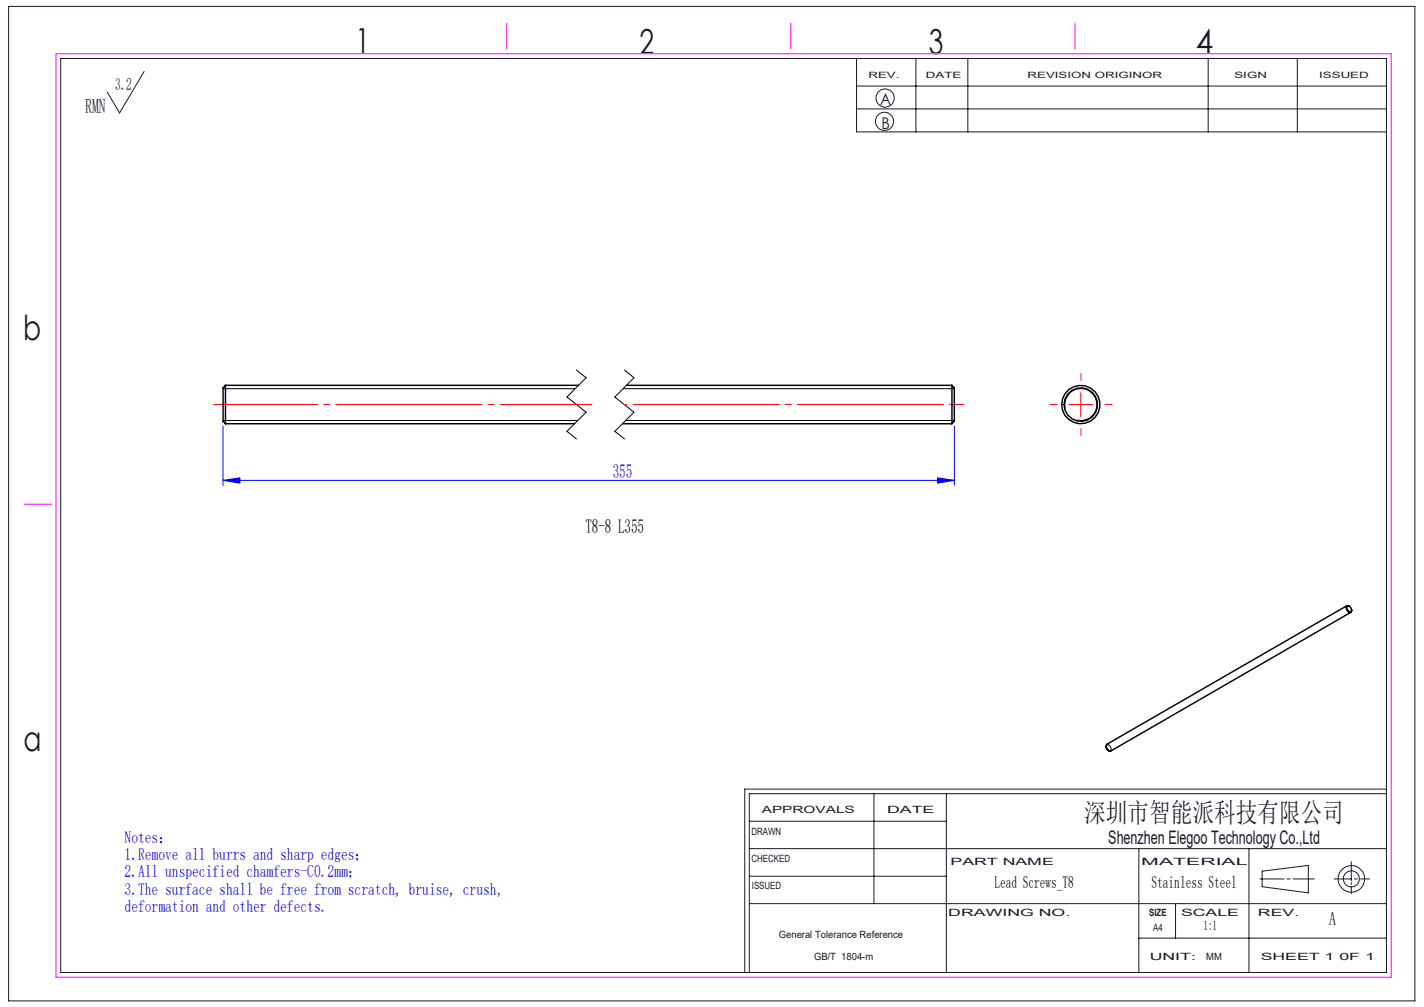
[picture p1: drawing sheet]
<svg xmlns="http://www.w3.org/2000/svg" width="297mm" height="210mm" viewBox="0 0 297 210" stroke-linecap="round" stroke-linejoin="round" font-family="sans-serif">
<g fill="none" stroke="#191924" stroke-width=".21">
<path d="M1.8 1.3h293.3v207.4h-293.3zM12.7 12.2h276.5v190.6h-276.5zM30.1 14.9l-5.2 8.7-2.5-4.4M178.6 12.2v15.3h110.6M178.6 17.9h110.6M191 12.2v15.3M201.9 12.2v15.3M252 12.2v15.3M270.6 12.2v15.3M178.6 22.7h110.6M156.3 177h132.9M156.3 171.3h41.1"/>
<path d="M182.3 165.5v22.9M197.4 165.5v37.3M237.5 177v25.8M260.5 177v25.8M281.8 179.7v4M289.2 165.5h-132.9v37.3M289.2 164.6h-133.9v38.2M156.3 188.4h132.9M156.3 182.7h41.1M237.5 195.6h51.7M245.2 188.4v7.2M262.8 183.3h5"/>
<path d="M263.2 181.7l9.7-1.2v5.7l-9.7-1.3zM268.4 183.3h.7M269.7 183.3h4.4M278.2 183.3h3.6M281.8 184v.4M281.8 184.8v1.6M282.5 183.3h.6M283.7 183.3h1.9"/>
<circle cx="184.5" cy="25.3" r="1.9"/>
<circle cx="184.6" cy="20.4" r="1.89"/>
<circle cx="281.9" cy="183.3" r="1.68"/>
<circle cx="281.9" cy="183.3" r="2.77"/>
</g>
<path d="M46.5 88.9v12.3M195.5 99.7l3.5 .5-3.5 .5zM199 88.9v12.3M46.5 100.2l3.5-.5v1zM46.5 100.2h152.5" fill="none" stroke="#00f" stroke-width=".21"/>
<path d="M120.2 77.2l2 1.6-3.9 4 3.9 3.2-3.9 3.9 1.9 1.6M130.2 77.2l2 1.6-4 4 4 3.2-4 3.9 2 1.6M46.5 81.1h73.5M46.5 87.7h74M130 81.1h69M130.5 87.7h68.5M222.2 85.2a3.3 3.3 0 0 1 2.9-4.1 3.3 3.3 0 0 1 3.6 3.6 3.3 3.3 0 0 1-4.1 2.9M230.9 155.4a.69 .69 0 0 1 .7 .3 .69 .69 0 0 1-.1 .8 .82 .82 0 0 1-.6-1.1z" fill="none" stroke="#000" stroke-width=".21"/>
<path d="M11.7 11.2h278.5v192.6h-278.5zM105.7 4.9v5.3M164.9 4.9v5.3M224.2 4.9v5.3M5 105.2h5.8" fill="none" stroke="#f0f" stroke-width=".21"/>
<path d="M225.4 79.3v-1.5M47.1 84.3h-2.5M198.6 84.3h2.5M220.4 84.3h-1.5M225.4 89.3v1.5M230.4 84.3h1.5" fill="none" stroke="#f00" stroke-width=".21" stroke-dasharray="30.5 1.3 1.3 1.3"/>
<path d="M222.9 84.4h5M225.4 81.9v5" fill="none" stroke="#f00" stroke-width=".21"/>
<path d="M123.5 84.3h-76.4" fill="none" stroke="#f00" stroke-width=".21" stroke-dasharray="30.5 1.3 1.3 1.3" stroke-dashoffset="11.3"/>
<path d="M198.6 84.3h-68.3" fill="none" stroke="#f00" stroke-width=".21" stroke-dasharray="30.5 1.3 1.3 1.3" stroke-dashoffset="-1.8"/>
<path d="M46.5 100.2l3.5-.5v1zM195.5 99.7l3.5 .5-3.5 .5z" fill="#00f"/>
<g fill="none" stroke="#000" stroke-width=".3">
<path d="M47 80.4v8M47 80.4l-.5 .5v7l.5 .5M47 88.4h72.8M47 80.4h73.7M129.8 88.4h68.7M130.6 80.4h67.9M198.5 80.4v8M198.5 80.4l.5 .5v7l-.5 .5M280.9 126.3l-50 28.9a.95 .95 0 0 0 .8 1.4l50-28.9M281 126.5a.73 .73 0 0 1 .7 .1 .73 .73 0 0 1 .2 .8 .6 .6 0 0 1-.7 0 .6 .6 0 0 1-.3-.6zM281.4 126.4a.42 .42 0 0 0-.6 0 .42 .42 0 0 0 0 .6l.1 .2a.5 .5 0 0 0 .5 .5 .5 .5 0 0 0 .5-.4M230.7 155.6l.2 .6 .3 .4"/>
<circle cx="225.4" cy="84.4" r="3.5"/>
<circle cx="225.4" cy="84.4" r="4"/>
</g>
<g font-size="7.2" fill="#191924">
<text x="74.1" y="11">1</text>
<text x="133.4" y="11.2">2</text>
<text x="193.7" y="11.3">3</text>
<text x="249.4" y="11.3">4</text>
<text x="4.8" y="70.9">b</text>
<text x="4.9" y="156.5">a</text>
</g>
<text font-size="5.6" fill="#191924" x="226.2" y="171.5">深圳市智能派科技有限公司</text>
<text font-size="4.2" fill="#191924" x="17.8" y="23.5">RMN</text>
<text font-size="4.1" fill="#00f" x="127.8" y="99.6">355</text>
<text font-size="4.1" x="122.1" y="111.1">T8-8 L355</text>
<g font-size="3.9" fill="#191924">
<text x="231.2" y="176">Shenzhen Elegoo Technology Co.,Ltd</text>
<text x="277.2" y="193">A</text>
</g>
<text font-size="3.5" fill="#191924" x="24" y="18.7">3.2</text>
<g font-size="3.5" fill="#00f">
<text x="26" y="175.7">Notes：</text>
<text x="26" y="179.3">1.Remove all burrs and sharp edges；</text>
<text x="26" y="183">2.All unspecified chamfers-C0.2mm；</text>
<text x="26" y="186.6">3.The surface shall be free from scratch, bruise, crush,</text>
<text x="26" y="190.2">deformation and other defects.</text>
</g>
<g font-size="3.5">
<text x="207.4" y="185.2">Lead Screws_T8</text>
<text x="240.2" y="185.2">Stainless Steel</text>
</g>
<g font-size="3.4" fill="#191924">
<text x="183.6" y="22">A</text>
<text x="183.8" y="27">B</text>
</g>
<text font-size="2.8" x="251" y="193.9">1:1</text>
<g font-size="2.1" fill="#191924">
<text x="158.9" y="169.5">APPROVALS</text>
<text x="185" y="169.5">DATE</text>
<text x="156.7" y="174.2">DRAWN</text>
<text x="156.7" y="179.7">CHECKED</text>
<text x="156.8" y="185.4">ISSUED</text>
<text x="198.2" y="180.4">PART NAME</text>
<text x="238" y="180.4">MATERIAL</text>
<text x="197.8" y="191">DRAWING NO.</text>
<text x="239.7" y="191">SIZE</text>
<text x="246.3" y="191">SCALE</text>
<text x="262.4" y="191">REV.</text>
<text x="162.4" y="195.6">General Tolerance Reference</text>
<text x="240.5" y="194.1">A4</text>
<text x="169.8" y="200.2">GB/T 1804-m</text>
<text x="239.8" y="200.2">UNIT:</text>
<text x="251.6" y="200.2">MM</text>
<text x="262.9" y="200.2">SHEET 1 0F 1</text>
</g>
<g font-size="1.8" fill="#191924">
<text x="181.1" y="16.3">REV.</text>
<text x="193.1" y="16.3">DATE</text>
<text x="214.3" y="16.3">REVISION ORIGINOR</text>
<text x="257.5" y="16.3">SIGN</text>
<text x="275.1" y="16.3">ISSUED</text>
</g>
</svg>
